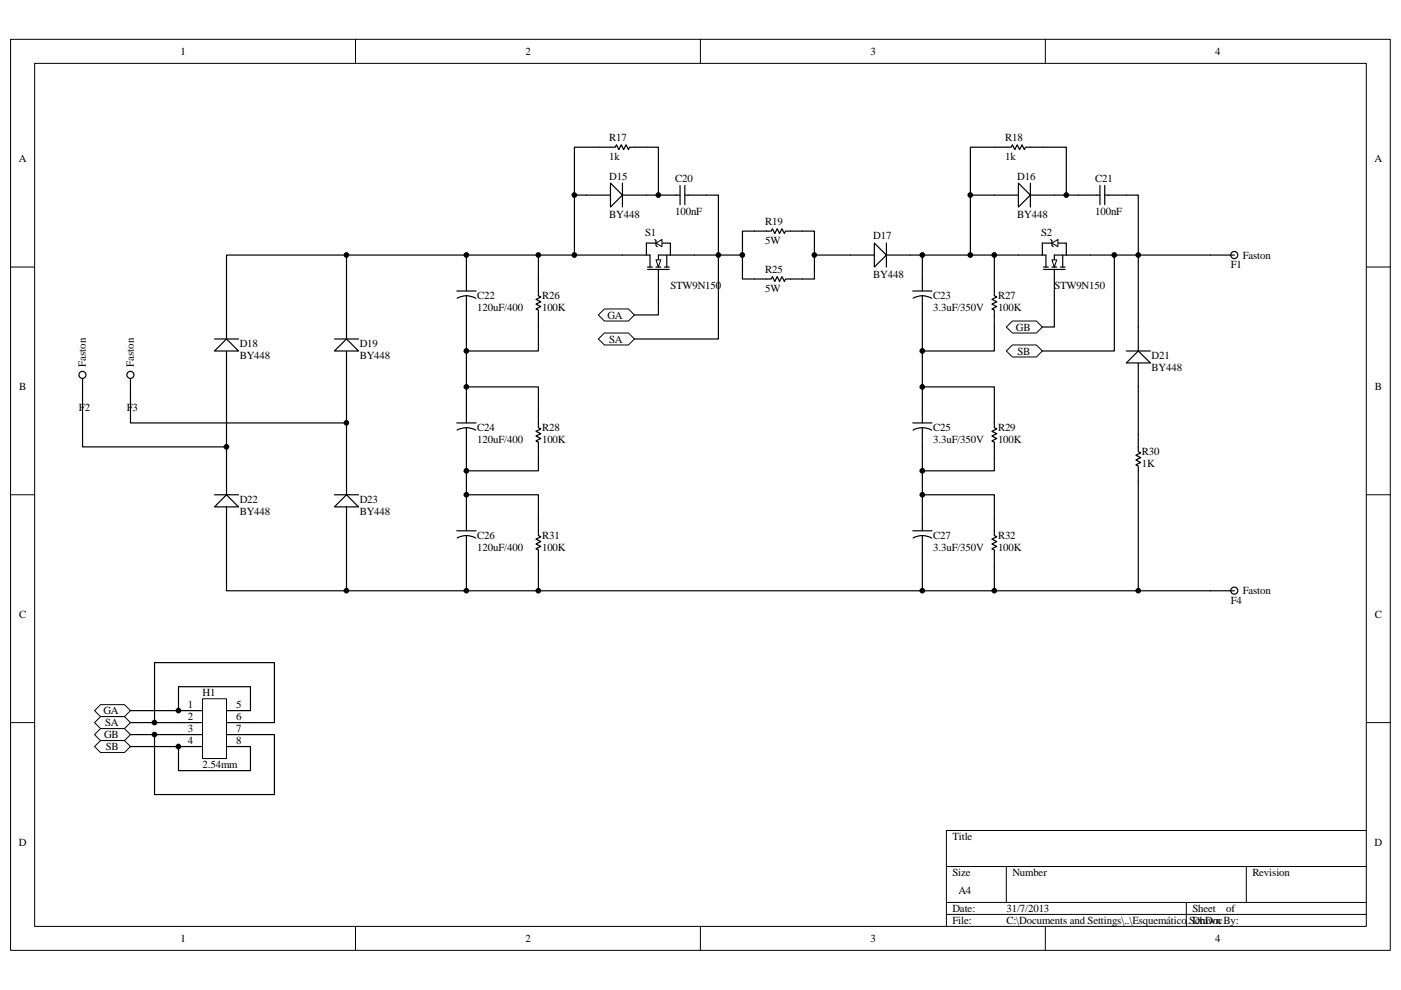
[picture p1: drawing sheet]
<svg xmlns="http://www.w3.org/2000/svg" width="297mm" height="210mm" viewBox="0 0 297 210" stroke-linecap="round" stroke-linejoin="round" font-family="sans-serif">
<path d="M2.2 8.3h292.6v193.3h-292.6z" fill="none" stroke="#000" stroke-width=".21"/>
<path d="M7.4 13.5h282.3v183h-282.3z" fill="#fff"/>
<g fill="none" stroke="#000" stroke-width=".21">
<path d="M7.3 13.4h282.4v183.1h-282.4zM75.4 8.3v5.1M148.5 8.3v5.1M221.6 8.3v5.1M2.2 56.6h5.1M289.7 56.6h5.1M2.2 104.9h5.1M289.7 104.9h5.1M2.2 153.3h5.1M289.7 153.3h5.1M289.7 176.1h-89v20.4M75.4 196.5v5.1"/>
<path d="M148.5 196.5v5.1M200.7 183.8h89M200.7 191.4h89M200.7 194h89M213.4 183.8v7.6M221.6 196.5v5.1M251.5 191.4v5.1M264.2 183.8v7.6"/>
</g>
<path d="M48 66.8v5.1M48 74.4v5.1" fill="none" stroke="#000" stroke-width=".25"/>
<path d="M45.5 74.4l2.5-2.5 2.6 2.5z" fill="#fff" stroke="#000" stroke-width=".25"/>
<path d="M45.5 71.9h5.1M73.5 66.8v5.1M73.5 74.4v5.1" fill="none" stroke="#000" stroke-width=".25"/>
<path d="M70.9 74.4l2.6-2.5 2.5 2.5z" fill="#fff" stroke="#000" stroke-width=".25"/>
<path d="M70.9 71.9h5.1M48 99.9v5M48 107.5v5.1" fill="none" stroke="#000" stroke-width=".25"/>
<path d="M48 104.9l2.6 2.6h-5.1z" fill="#fff" stroke="#000" stroke-width=".25"/>
<path d="M73.5 99.9v5M45.5 104.9h5.1M73.5 107.5v5.1" fill="none" stroke="#000" stroke-width=".25"/>
<path d="M70.9 107.5l2.6-2.6 2.5 2.6z" fill="#fff" stroke="#000" stroke-width=".25"/>
<g fill="none" stroke="#000" stroke-width=".25">
<path d="M73.5 54.1h25.4v7.6M98.9 54.1h15.2v8.6l.6 .3-1.1 .5 1.1 .5-1.1 .5 1.1 .5-1.1 .5 .5 .3v8.6h-15.2M132 54.1h5.1M137.3 57.1h4.6M137.3 56.6h1M137.8 54.1v2.5M139.1 56.6h1M139.6 57.1v7.2M140.9 56.6h1M141.4 54.1v2.5M147.2 54.1h-7.6v2.5M48 66.8v-12.7h25.5v12.7"/>
<path d="M48 79.5v20.4M73.5 79.5v20.4M96.9 61.7h4M96.9 63.2l1.2-.4 .8-.1 1.2 .2 .8 .4M98.9 62.7v27M96.9 89.7h4M96.9 91.2l.8-.3 1.2-.2 1.2 .2 .8 .3M98.9 90.7v21.9M98.9 82.1h15.2v8.6l.6 .3-1.1 .5 1.1 .5-1.1 .5 1.1 .5-1.1 .5 .5 .3v6.1h-15.2M48 112.6v12.7h25.5v-12.7M70.9 104.9h5.1M96.9 112.6h4"/>
<path d="M96.9 114.1l1.2-.4 .8-.1 1.2 .2 .8 .3M98.9 113.6v11.7h-25.4M98.9 104.9h15.2v8.7l.6 .3-1.1 .5 1.1 .5-1.1 .5 1.1 .5-1.1 .5 .5 .2v8.7h-15.2"/>
</g>
<path d="M139.1 55.1h1l-.5 1.5z" fill="#fff" stroke="#000" stroke-width=".21"/>
<path d="M139.1 51.6h-2v2.5h.7M140.4 51.6h1.7v2.5" fill="none" stroke="#000" stroke-width=".25"/>
<path d="M139.1 51.6l1.3-.8v1.5z" fill="#fff" stroke="#000" stroke-width=".21"/>
<path d="M138.8 50.8l.3 .3v1l.2 .2M215.9 54.1h5.1M221.3 57.1h4.5M221.3 56.6h1M221.8 54.1v2.5M223 56.6h1M223.5 57.1v7.2M224.8 56.6h1M225.3 54.1v2.5M231.2 54.1h-7.7v2.5" fill="none" stroke="#000" stroke-width=".25"/>
<path d="M223 55.1h1l-.5 1.5z" fill="#fff" stroke="#000" stroke-width=".21"/>
<path d="M223 51.6h-2v2.5h.8M224.3 51.6h1.8v2.5" fill="none" stroke="#000" stroke-width=".25"/>
<path d="M223 51.6l1.3-.8v1.5z" fill="#fff" stroke="#000" stroke-width=".21"/>
<path d="M114.1 54.1h17.9M160 49h3.5l.3-.5 .5 1 .5-1 .5 1 .5-1 .5 1 .3-.5h6.1v10.2h-6.1l-.3 .5-.5-1-.5 1-.5-1-.5 1-.5-1-.3 .5h-3.5M180.3 54.1h5.1M187.9 54.1h5.1M222.8 50.8l.2 .3v1l.3 .2" fill="none" stroke="#000" stroke-width=".25"/>
<path d="M185.4 51.6l2.5 2.5-2.5 2.5z" fill="#fff" stroke="#000" stroke-width=".25"/>
<path d="M172.7 54.1h7.6M187.9 51.6v5M193 54.1h17.8v8.6l.5 .3-1 .5 1 .5-1 .5 1 .5-1 .5 .5 .3v8.6h-15.2M195.6 54.1v5.1M210.8 54.1h5.1M17.5 79.5v5.1M195.6 66.8v20.4M195.6 94.8v15.2M195.6 82.1h15.2v8.6l.5 .3-1 .5 1 .5-1 .5 1 .5-1 .5 .5 .3v6.1h-15.2M195.6 117.7v7.6h-81.5M195.6 104.9h15.2v8.7l.5 .3-1 .5 1 .5-1 .5 1 .5-1 .5 .5 .2v8.7h-15.2" fill="none" stroke="#000" stroke-width=".25"/>
<circle cx="17.5" cy="79.5" r=".75" fill="#fff" stroke="#000" stroke-width=".25"/>
<path d="M27.7 79.5v5.1" fill="none" stroke="#000" stroke-width=".25"/>
<circle cx="27.7" cy="79.5" r=".75" fill="#fff" stroke="#000" stroke-width=".25"/>
<path d="M124.3 41.4h5.1M132 41.4h5.1M17.5 84.6v10.2h30.5M27.7 84.6v5.1h45.8" fill="none" stroke="#000" stroke-width=".25"/>
<path d="M129.4 38.8l2.6 2.6-2.6 2.5z" fill="#fff" stroke="#000" stroke-width=".25"/>
<path d="M132 38.8v5.1M210.8 41.4h5.1M218.5 41.4h5" fill="none" stroke="#000" stroke-width=".25"/>
<path d="M215.9 38.8l2.6 2.6-2.6 2.5z" fill="#fff" stroke="#000" stroke-width=".25"/>
<g fill="none" stroke="#000" stroke-width=".25">
<path d="M126.9 31.2h3.5l.3-.5 .5 1 .5-1 .5 1 .5-1 .5 1 .3-.5h3.6M144.2 39.3v4.1M145.2 39.3v4.1M210.8 31.2h3.6l.2-.5 .6 1 .5-1 .5 1 .5-1 .5 1 .2-.5h3.6M218.5 38.8v5.1M233.2 39.3v4.1M234.2 39.3v4.1M124.3 41.4h-2.5v12.7M144.2 41.4h-4.6M145.2 41.4h4.6M210.8 41.4h-5.1v12.7M233.2 41.4h-9.7"/>
<path d="M234.2 41.4h4.6M241.3 69.4v5M241.3 77v5.1"/>
</g>
<path d="M238.8 77l2.5-2.6 2.6 2.6z" fill="#fff" stroke="#000" stroke-width=".25"/>
<g fill="none" stroke="#000" stroke-width=".25">
<path d="M261.7 54.1h-20.4v15.3M139.6 64.3v2.5h-5.1M238.8 74.4h5.1M241.3 82.1v13.7l.5 .3-1 .5 1 .5-1 .5 1 .5-1 .5 .5 .2v26.5h-30.5M241.3 125.3h20.4"/>
<circle cx="261.7" cy="54.1" r=".75"/>
<circle cx="261.7" cy="125.3" r=".75"/>
</g>
<g fill="#fff" stroke="#000" stroke-width=".21">
<path d="M20 150.7l1.3-1.2h5.1l1.3 1.2-1.3 1.3h-5.1z" fill-rule="evenodd"/>
<path d="M20 153.3l1.3-1.3h5.1l1.3 1.3-1.3 1.2h-5.1z" fill-rule="evenodd"/>
<path d="M20 155.8l1.3-1.3h5.1l1.3 1.3-1.3 1.3h-5.1z" fill-rule="evenodd"/>
<path d="M20 158.3l1.3-1.2h5.1l1.3 1.2-1.3 1.3h-5.1z" fill-rule="evenodd"/>
</g>
<path d="M37.8 150.7h5.1M37.8 153.3h5.1M37.8 155.8h5.1M37.8 158.3h5.1M48 150.7h5.1M48 153.3h5.1M48 155.8h5.1M48 158.3h5.1" fill="none" stroke="#000" stroke-width=".25"/>
<path d="M43 148.2h5v12.7h-5z" fill="#fff"/>
<path d="M42.9 148.2h5.1v12.7h-5.1z" fill="none" stroke="#000" stroke-width=".21"/>
<path d="M27.7 150.7h10.1v-5.1h15.3v5.1M27.7 158.3h10.1v5.1h15.3v-5.1M27.7 153.3h10.1M27.7 155.8h10.1M32.8 153.3v-12.8h25.4v12.8h-5.1M32.8 155.8v12.7h25.4v-12.7h-5.1" fill="none" stroke="#000" stroke-width=".25"/>
<g fill="#fff" stroke="#000" stroke-width=".21">
<path d="M128.1 65.5h5.1l1.3 1.3-1.3 1.3h-5.1l-1.2-1.3z" fill-rule="evenodd"/>
<path d="M126.9 71.9l1.2-1.3h5.1l1.3 1.3-1.3 1.3h-5.1z" fill-rule="evenodd"/>
<path d="M213.4 69.4l1.2-1.3h5.1l1.3 1.3-1.3 1.2h-5.1z" fill-rule="evenodd"/>
<path d="M213.4 74.4l1.2-1.2h5.1l1.3 1.2-1.3 1.3h-5.1z" fill-rule="evenodd"/>
</g>
<g fill="none" stroke="#000" stroke-width=".25">
<path d="M126.9 31.2h-5.1v10.2M137.1 31.2h2.5v10.2h-2.5M210.8 31.2h-5.1v10.2M221 31.2h5.1v10.2M147.2 54.1h5.1v17.8h-17.8M149.8 41.4h2.5v12.7h5.1M160 49h-2.6v10.2h2.6M195.6 59.2v2.5M236.3 54.1v20.3h-15.3M238.8 41.4h2.5v12.7h-10.1M193.5 61.7h4.1M193.6 63.2l1.1-.4 .9-.1 1.2 .2 .7 .4"/>
<path d="M195.6 62.7v4.1M223.5 64.3v5.1h-2.5M193.5 89.7h4.1M193.6 91.2l.7-.3 1.3-.2 1.2 .2 .7 .3M195.6 87.2v2.5M195.6 90.7v4.1M193.5 112.6h4.1M193.6 114.1l1.1-.4 .9-.1 1.2 .2 .7 .3M195.6 110v2.6M195.6 113.6v4.1"/>
</g>
<g fill="#000" stroke="#000" stroke-width=".21">
<circle cx="73.4" cy="54.1" r=".49"/>
<circle cx="98.9" cy="54.1" r=".49"/>
<circle cx="114.1" cy="54.1" r=".49"/>
<circle cx="121.8" cy="54.1" r=".5"/>
<circle cx="121.8" cy="41.4" r=".5"/>
<circle cx="139.6" cy="41.4" r=".49"/>
<circle cx="152.3" cy="54.1" r=".49"/>
<circle cx="157.4" cy="54.1" r=".49"/>
<circle cx="172.6" cy="54.1" r=".49"/>
<circle cx="195.5" cy="54.1" r=".49"/>
<circle cx="205.7" cy="54.1" r=".5"/>
<circle cx="205.7" cy="41.4" r=".5"/>
<circle cx="210.8" cy="54.1" r=".49"/>
<circle cx="226.1" cy="41.4" r=".49"/>
<circle cx="236.2" cy="54.1" r=".5"/>
<circle cx="241.3" cy="54.1" r=".49"/>
<circle cx="98.9" cy="74.4" r=".49"/>
<circle cx="195.5" cy="74.4" r=".49"/>
<circle cx="48" cy="94.8" r=".5"/>
<circle cx="73.4" cy="89.7" r=".49"/>
<circle cx="98.9" cy="99.9" r=".49"/>
<circle cx="98.9" cy="82.1" r=".49"/>
<circle cx="195.5" cy="82.1" r=".49"/>
<circle cx="195.5" cy="99.9" r=".49"/>
<circle cx="98.9" cy="104.9" r=".49"/>
<circle cx="195.5" cy="104.9" r=".49"/>
<circle cx="73.4" cy="125.3" r=".49"/>
<circle cx="98.9" cy="125.3" r=".49"/>
<circle cx="114.1" cy="125.3" r=".49"/>
<circle cx="195.6" cy="125.3" r=".49"/>
<circle cx="210.8" cy="125.3" r=".49"/>
<circle cx="241.3" cy="125.3" r=".49"/>
<circle cx="32.7" cy="153.3" r=".5"/>
<circle cx="32.8" cy="155.8" r=".5"/>
<circle cx="37.8" cy="158.3" r=".5"/>
<circle cx="37.8" cy="150.7" r=".5"/>
</g>
<g font-size="2.3">
<text x="38.3" y="11.6">1</text>
<text x="111.4" y="11.6">2</text>
<text x="184.5" y="11.6">3</text>
<text x="257.7" y="11.6">4</text>
<text x="129.2" y="29.9">R17</text>
<text x="213.1" y="29.9">R18</text>
<text x="4" y="34.5">A</text>
<text x="129.2" y="34">1k</text>
<text x="213.1" y="34">1k</text>
<text x="291.4" y="34.5">A</text>
<text x="129.2" y="38.1">D15</text>
<text x="143.2" y="38.6">C20</text>
<text x="215.7" y="38.1">D16</text>
<text x="232.2" y="38.6">C21</text>
<text x="129.2" y="46.2">BY448</text>
<text x="143.2" y="45.7">100nF</text>
<text x="162.2" y="47.7">R19</text>
<text x="215.7" y="46.2">BY448</text>
<text x="232.2" y="45.7">100nF</text>
<text x="136.8" y="50">S1</text>
<text x="162.2" y="51.8">5W</text>
<text x="185.1" y="50.8">D17</text>
<text x="220.7" y="50">S2</text>
<text x="162.2" y="57.9">R25</text>
<text x="185.1" y="58.9">BY448</text>
<text x="260.9" y="56.9">F1</text>
<text x="263.5" y="54.9">Faston</text>
<text x="101.2" y="63.5">C22</text>
<text x="114.9" y="63.5">R26</text>
<text x="142.2" y="61.2">STW9N150</text>
<text x="162.2" y="62">5W</text>
<text x="197.9" y="63.5">C23</text>
<text x="211.6" y="63.5">R27</text>
<text x="223.6" y="61.2">STW9N150</text>
<text x="101.2" y="66">120uF/400</text>
<text x="114.9" y="66">100K</text>
<text x="128.8" y="67.6">GA</text>
<text x="197.9" y="66">3.3uF/350V</text>
<text x="211.6" y="66">100K</text>
<text x="215.4" y="70.1">GB</text>
<text x="18.2" y="77.8" transform="rotate(-90 18.2 77.8)">Faston</text>
<text x="28.4" y="77.8" transform="rotate(-90 28.4 77.8)">Faston</text>
<text x="50.8" y="73.7">D18</text>
<text x="50.8" y="76.2">BY448</text>
<text x="76.3" y="73.7">D19</text>
<text x="76.3" y="76.2">BY448</text>
<text x="129.2" y="72.7">SA</text>
<text x="215.7" y="75.2">SB</text>
<text x="244.2" y="76.2">D21</text>
<text x="4" y="82.8">B</text>
<text x="244.2" y="78.8">BY448</text>
<text x="291.5" y="82.8">B</text>
<text x="16.7" y="87.1">F2</text>
<text x="26.9" y="87.1">F3</text>
<text x="101.2" y="91.5">C24</text>
<text x="101.2" y="94">120uF/400</text>
<text x="114.9" y="91.5">R28</text>
<text x="114.9" y="94">100K</text>
<text x="197.9" y="91.5">C25</text>
<text x="197.9" y="94">3.3uF/350V</text>
<text x="211.6" y="91.5">R29</text>
<text x="211.6" y="94">100K</text>
<text x="242.1" y="96.6">R30</text>
<text x="242.1" y="99.1">1K</text>
<text x="50.8" y="106.7">D22</text>
<text x="76.3" y="106.7">D23</text>
<text x="50.8" y="109.3">BY448</text>
<text x="76.3" y="109.3">BY448</text>
<text x="101.2" y="114.4">C26</text>
<text x="101.2" y="116.9">120uF/400</text>
<text x="114.9" y="114.4">R31</text>
<text x="114.9" y="116.9">100K</text>
<text x="197.9" y="114.4">C27</text>
<text x="197.9" y="116.9">3.3uF/350V</text>
<text x="211.6" y="114.4">R32</text>
<text x="211.6" y="116.9">100K</text>
<text x="4" y="131.1">C</text>
<text x="260.9" y="128.1">F4</text>
<text x="263.5" y="126">Faston</text>
<text x="291.5" y="131.1">C</text>
<text x="42.9" y="147.7">H1</text>
<text x="21.9" y="151.5">GA</text>
<text x="22.3" y="154">SA</text>
<text x="39.8" y="150.2">1</text>
<text x="39.8" y="152.8">2</text>
<text x="39.8" y="155.3">3</text>
<text x="50.1" y="150.2">5</text>
<text x="50.1" y="152.8">6</text>
<text x="50.1" y="155.3">7</text>
<text x="22.1" y="156.6">GB</text>
<text x="22.4" y="159.1">SB</text>
<text x="39.8" y="157.8">4</text>
<text x="50.1" y="157.8">8</text>
<text x="42.9" y="162.9">2.54mm</text>
<text x="4" y="179.4">D</text>
<text x="201.9" y="178.1">Title</text>
<text x="291.4" y="179.4">D</text>
<text x="201.9" y="185.8">Size</text>
<text x="214.6" y="185.8">Number</text>
<text x="265.5" y="185.8">Revision</text>
<text x="203.2" y="189.6">A4</text>
<text x="201.9" y="193.4">Date:</text>
<text x="201.9" y="195.9">File:</text>
<text x="213.4" y="193.4">31/7/2013</text>
<text x="213.4" y="195.9">C:\Documents and Settings\..\Esquemático.SchDoc</text>
<text x="252.8" y="195.9">Drawn By:</text>
<text x="252.8" y="193.4">Sheet</text>
<text x="259.9" y="193.4">of</text>
<text x="38.3" y="199.8">1</text>
<text x="111.4" y="199.8">2</text>
<text x="184.5" y="199.8">3</text>
<text x="257.7" y="199.8">4</text>
</g>
</svg>
